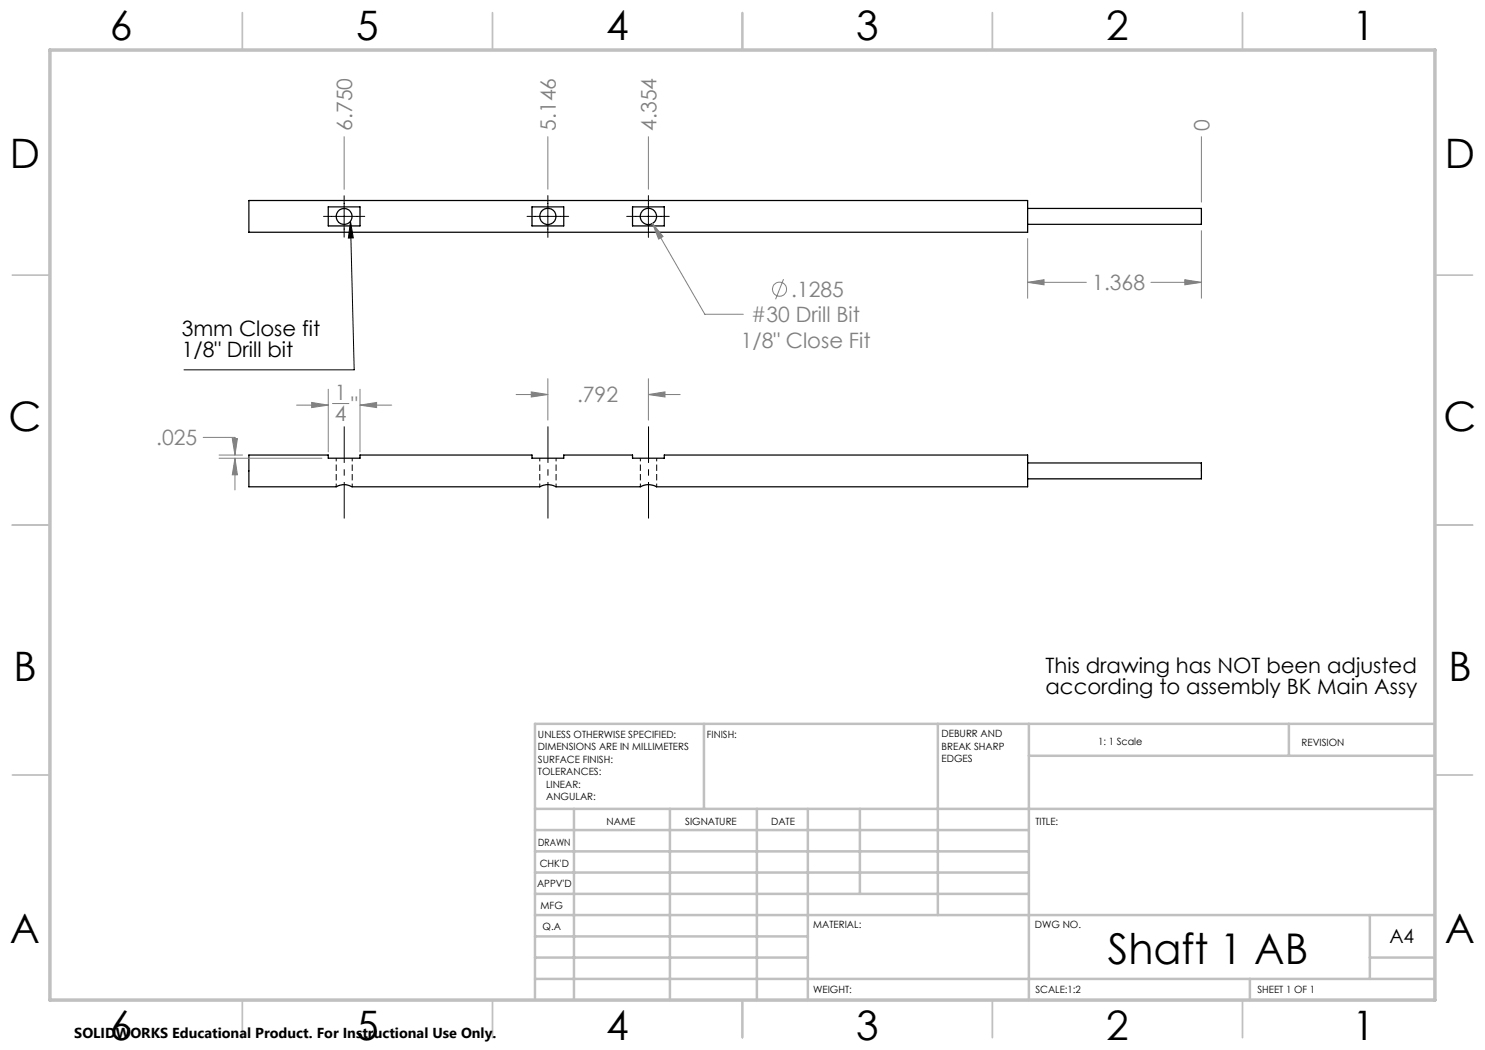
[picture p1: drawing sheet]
<svg xmlns="http://www.w3.org/2000/svg" width="297mm" height="210mm" viewBox="0 0 297 210" stroke-linecap="round" stroke-linejoin="round" font-family="sans-serif">
<path d="M131.2 97.3l-.1-.1" fill="none" stroke="#000" stroke-width=".2" stroke-dasharray="1.3 .6" stroke-linecap="butt"/>
<path d="M67.2 91.6v5.8M70.4 97.4v-5.8M108 91.6v5.8M111.2 97.4v-5.8M128.1 91.6v5.8M131.3 97.4v-5.8" fill="none" stroke="#000" stroke-width=".2" stroke-dasharray="1.3 .6" stroke-dashoffset=".6" stroke-linecap="butt"/>
<g fill="none" stroke="#000" stroke-width=".25">
<path d="M49.8 40.1h155.7v6.4h-155.7zM65.7 41.4h6.3v3.8h-6.3zM106.4 41.4h6.3v3.8h-6.3zM126.5 41.4h6.4v3.8h-6.4zM205.5 41.7h34.8v3.2h-34.8M49.8 91h15.9v.6h6.3v-.6h34.4v.6h6.3v-.6h13.8v.6h6.4v-.6h72.6v6.4h-74.2a3.3 3.3 0 0 0-3.2 0h-16.9a3.3 3.3 0 0 0-3.3 0h-37.5a3.1 3.1 0 0 0-3.2 0h-17.4zM205.5 92.6h34.8v3.2h-34.8"/>
<circle cx="68.8" cy="43.3" r="1.59"/>
<circle cx="109.6" cy="43.3" r="1.63"/>
<circle cx="129.7" cy="43.3" r="1.64"/>
</g>
<g fill="none" stroke="#808080" stroke-width=".2">
<path d="M68.8 27.3v10.6M109.6 27.3v10.5M129.7 27.3v10.5M240.3 27.3v13.1M130.5 44.7l2.1 2.6-.9 .5zM130.5 44.7l10.5 18.2h7.7M156.7 55.8l-1.6 4.1M205.5 56.5l3.3-.6v1.1zM205.5 47.7v11.9M205.5 56.5h11.8M230.2 56.5h10.1M237 55.9l3.3 .6-3.3 .5z"/>
<path d="M240.3 46.1v13.5M65.7 77.8v12.6M72 77.8v12.6M103.2 78.9h6.4M106.3 78.4l3.3 .5-3.3 .5zM109.6 75.7v8.3M129.7 78.9l3.3-.5v1zM129.7 75.7v8.3M129.7 78.9h6.3M40.6 87.5h6.4v3.5M43.8 91.6h20.6M43.8 91h4.7"/>
<path d="M46.5 87.7h1l-.5 3.3zM47 91.6l.5 3.4h-1zM47 91.6v6.4M59.3 81h6.4M62.3 80.5l3.4 .5-3.4 .5zM66.5 80.7h3.3M72 81l3.3-.5v1zM72 81h6.4"/>
<circle cx="155.9" cy="57.8" r="1.41"/>
</g>
<path d="M68.8 39.1v8.3M109.6 39.1v8.4M129.7 39.1v8.4M64.7 43.3h8.3M70.1 44.3l.6 3.3h-1zM70.1 44.3l.7 29.7h-34M105.4 43.3h8.3M125.3 43.3h8.5" fill="none" stroke="#000" stroke-width=".2"/>
<path d="M68.8 85.3v18.4M129.7 85.3v18.4M109.6 103.7v-18.4" fill="none" stroke="#000" stroke-width=".2" stroke-dasharray="15.2 1.3 1.3 1.3" stroke-dashoffset="7.9" stroke-linecap="butt"/>
<g fill="none" stroke="#c0c0c0" stroke-width=".35">
<path d="M48.5 2.5v7.5M98.5 2.5v7.5M148.5 2.5v7.5M198.5 2.5v7.5M248.5 2.5v7.5M2.5 55h7.5M287 55h7.5M2.5 105h7.5M287 105h7.5M2.5 155h7.5M287 155h7.5M48.5 200v7.5"/>
<path d="M98.5 200v7.5M148.5 200v7.5M198.5 200v7.5M248.5 200v7.5"/>
</g>
<g fill="none" stroke="#c0c0c0" stroke-width=".5">
<path d="M140.8 144.8v17M187.6 144.8v38.2M205.8 144.8v55.2M205.8 151.2h81.2M257.8 144.8v6.4M287 144.8h-180v55.2M107 161.8h180M107 178.8h98.8M107 174.5h98.8M107 170.3h98.8M107 166h98.8M114.8 161.8v38.2"/>
<path d="M134 161.8v38.2M151.4 161.8v38.2M161.6 161.8v38.2M172 161.8v17M107 195.8h180M107 191.5h54.6M107 187.3h54.6M107 183h180M250 195.8v4.2M274 191.5h13M274 183v12.8"/>
</g>
<path d="M10 10h277v190h-277z" fill="none" stroke="#c0c0c0" stroke-width=".7"/>
<path d="M70.1 44.3l.6 3.3h-1z" fill="#000"/>
<path d="M106.3 78.4l3.3 .5-3.3 .5zM129.7 78.9l3.3-.5v1zM72 81l3.3-.5v1zM62.3 80.5l3.4 .5-3.4 .5zM47 91.6l.5 3.4h-1zM46.5 87.7h1l-.5 3.3zM130.5 44.7l1.2 3.1 .9-.5zM237 55.9l3.3 .6-3.3 .5zM205.5 56.5l3.3-.6v1.1z" fill="#808080"/>
<text font-size="8.5" x="221.6" y="192.7">Shaft 1 AB</text>
<g font-size="8.1">
<text x="22" y="8">6</text>
<text x="71.2" y="8">5</text>
<text x="121.2" y="8">4</text>
<text x="171.2" y="8">3</text>
<text x="221.2" y="8">2</text>
<text x="270.5" y="8">1</text>
<text x="2" y="33.6">D</text>
<text x="289" y="33.6">D</text>
<text x="1.7" y="86.1">C</text>
<text x="288.7" y="86.1">C</text>
<text x="2.7" y="136.1">B</text>
<text x="289.7" y="136.1">B</text>
<text x="2" y="188.6">A</text>
<text x="289" y="188.6">A</text>
<text x="22" y="208">6</text>
<text x="71.2" y="208">5</text>
<text x="121.2" y="208">4</text>
<text x="171.2" y="208">3</text>
<text x="221.2" y="208">2</text>
<text x="270.5" y="208">1</text>
</g>
<g font-size="4.2" fill="#808080">
<text x="70.4" y="26.1" transform="rotate(-90 70.4 26.1)">6.750</text>
<text x="111.2" y="26.1" transform="rotate(-90 111.2 26.1)">5.146</text>
<text x="131.3" y="26.1" transform="rotate(-90 131.3 26.1)">4.354</text>
<text x="241.9" y="26.1" transform="rotate(-90 241.9 26.1)">0</text>
<text x="158.3" y="59.4">.1285</text>
<text x="218.5" y="58">1.368</text>
<text x="150.3" y="64.5">#30 Drill Bit</text>
<text x="148.1" y="69.5">1/8&quot; Close Fit</text>
<text x="67" y="80">1</text>
<text x="70.3" y="82.4">&quot;</text>
<text x="115.4" y="80.5">.792</text>
<text x="31.3" y="89.1">.025</text>
<text x="67" y="84.2">4</text>
</g>
<g font-size="4.2">
<text x="36.3" y="67.2">3mm Close fit</text>
<text x="36.3" y="71.4">1/8&quot; Drill bit</text>
<text x="209.1" y="134.7">This drawing has NOT been adjusted</text>
<text x="209.1" y="138.8">according to assembly BK Main Assy</text>
</g>
<text font-size="3.9" x="277.9" y="188.5">A4</text>
<text font-size="2.9" x="14.9" y="207.6">SOLIDWORKS Educational Product. For Instructional Use Only.</text>
<g font-size="2">
<text x="107.6" y="147.6">UNLESS OTHERWISE SPECIFIED:</text>
<text x="141.4" y="147.6">FINISH:</text>
<text x="188.3" y="147.5">DEBURR AND</text>
<text x="188.3" y="150">BREAK SHARP</text>
<text x="219.6" y="149">1: 1 Scale</text>
<text x="260.3" y="149.2">REVISION</text>
<text x="107.6" y="150.1">DIMENSIONS ARE IN MILLIMETERS</text>
<text x="107.6" y="152.6">SURFACE FINISH:</text>
<text x="107.6" y="155.1">TOLERANCES:</text>
<text x="188.3" y="152.5">EDGES</text>
<text x="109.2" y="157.6">LINEAR:</text>
<text x="109.2" y="160.1">ANGULAR:</text>
<text x="121.3" y="165">NAME</text>
<text x="137" y="164.9">SIGNATURE</text>
<text x="154.2" y="164.9">DATE</text>
<text x="207.1" y="164.9">TITLE:</text>
<text x="107.6" y="169.1">DRAWN</text>
<text x="107.9" y="173.3">CHK'D</text>
<text x="107.4" y="177.4">APPV'D</text>
<text x="108.1" y="181.8">MFG</text>
<text x="108.5" y="186">Q.A</text>
<text x="162.6" y="185.5">MATERIAL:</text>
<text x="207" y="185.5">DWG NO.</text>
<text x="162.6" y="198.5">WEIGHT:</text>
<text x="207.1" y="198.6">SCALE:1:2</text>
<text x="251.5" y="198.6">SHEET 1 OF 1</text>
</g>
</svg>
